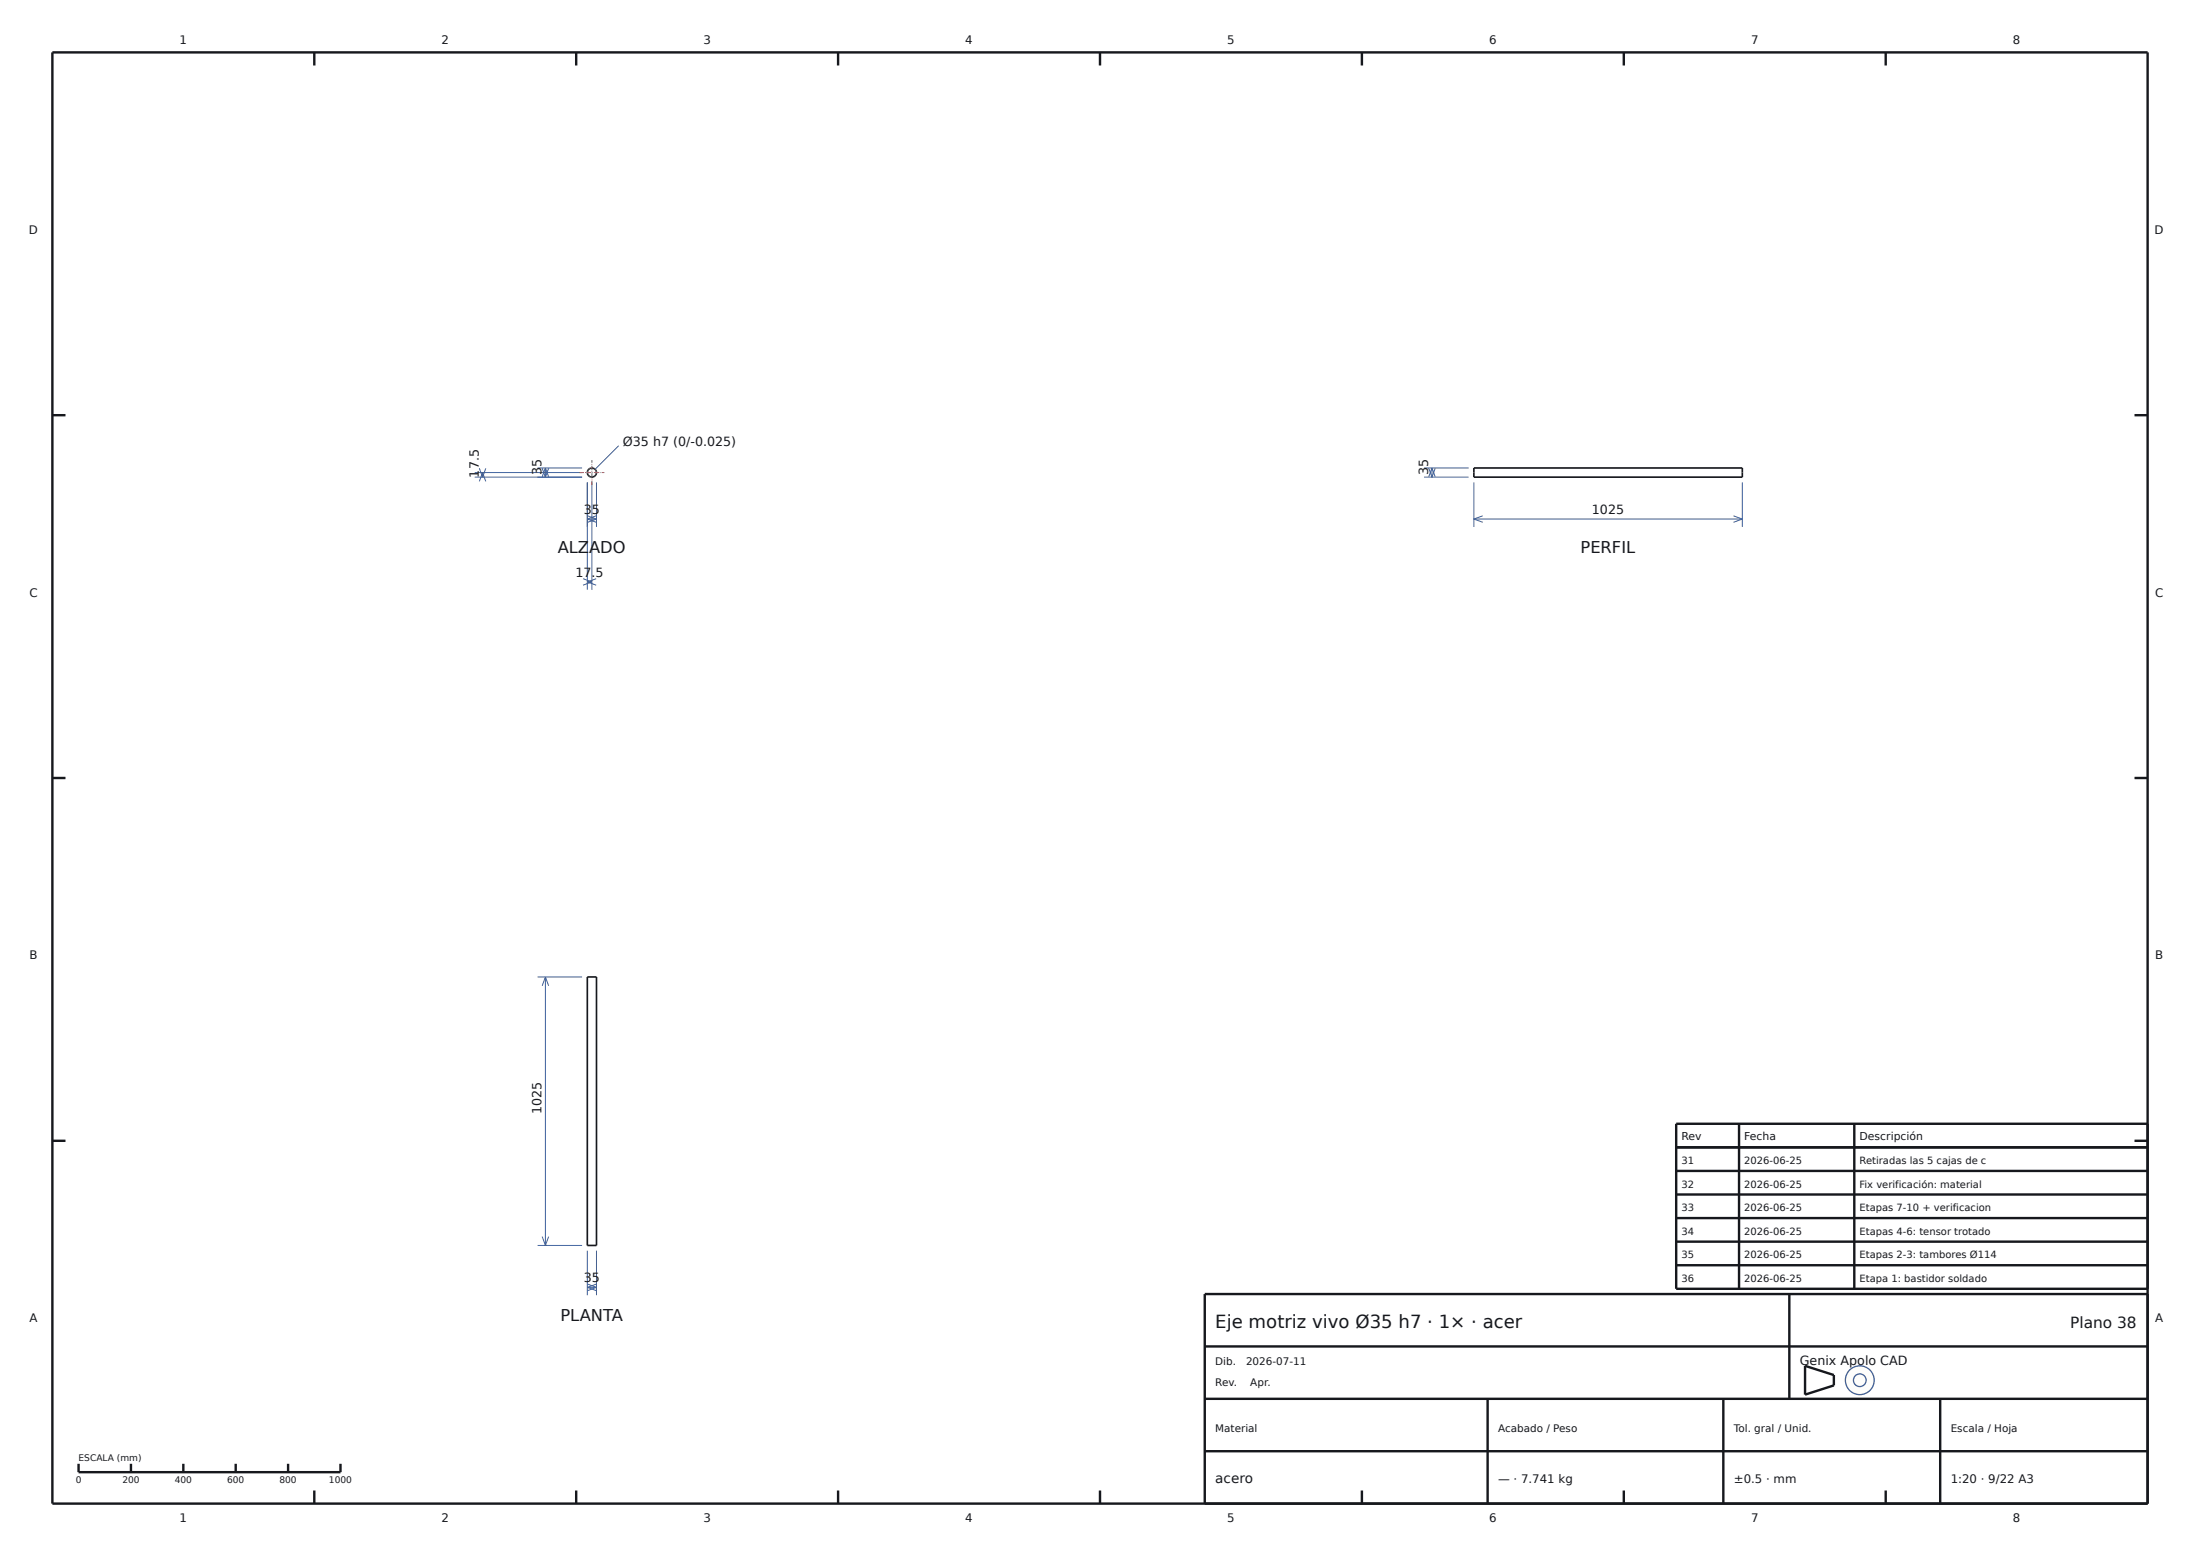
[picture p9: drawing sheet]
<svg xmlns="http://www.w3.org/2000/svg" width="420mm" height="297mm" viewBox="0 0 420 297" stroke-linecap="round" stroke-linejoin="round" font-family="sans-serif">
<g fill="#fdfdfb" stroke="#3a5e9c" stroke-width=".25">
<circle cx="355" cy="263.5" r="2.75"/>
<circle cx="355.1" cy="263.5" r="1.21"/>
</g>
<g fill="none" stroke="#16181d" stroke-width=".46">
<path d="M10 10h400v277h-400zM60 10v2.5M110 10v2.5M160 10v2.5M210 10v2.5M260 10v2.5M310 10v2.5M360 10v2.5M10 79.3h2.5M407.5 79.3h2.5M10 148.5h2.5M407.5 148.5h2.5"/>
<path d="M10 217.8h2.5M320 219h90M332 214.5v31.5M354 214.5v31.5M407.5 217.8h2.5M410 214.5h-90v31.5h90M320 223.5h90M320 228h90M320 232.5h90M320 237h90M230 257h180M320 241.5h90"/>
<path d="M341.6 247v20M410 247h-180v40M15 279.4v1.6h50v-1.6M25 279.4v1.6M35 279.4v1.6M45 279.4v1.6M55 279.4v1.6M230 277h180M230 267h180M284 267v20M329 267v20M344.6 260.7l5.5 1.8v1.9l-5.5 1.8z"/>
<path d="M370.4 267v20M60 284.5v2.5M110 284.5v2.5M160 284.5v2.5M210 284.5v2.5M260 284.5v2.5M310 284.5v2.5M360 284.5v2.5"/>
</g>
<g fill="none" stroke="#16181d" stroke-width=".32">
<path d="M281.4 89.3h51.2v1.8h-51.2zM112.1 186.5h1.8v51.2h-1.8z"/>
<circle cx="113" cy="90.2" r=".87"/>
</g>
<g fill="none" stroke="#3a5e9c" stroke-width=".19">
<path d="M90.6 91.1h20.5M90.6 90.2h20.5M91.5 89.4l.6 1.7M92.1 90.2v.9M92.1 90.2l.6 1.7M92.1 90.2l-.6 1.7M92.7 89.4l-.6 1.7M102.6 89.3h8.5M103.5 89.4l.6 1.7M104.1 89.3v1.8M104.1 89.3l.6 1.7M104.1 89.3l-.6 1.7"/>
<path d="M104.7 89.4l-.6 1.7M112.1 92.1v20.5M112.1 99.1h1.8M112.1 99.1l1.7 .6M112.2 98.5l1.7 .6M113 92.1v20.5M113.8 98.5l-1.7 .6M113.9 92.1v8.5M113.9 99.1l-1.7 .6M118.1 85.1l-4.5 4.5M271.9 91.1h8.5M271.9 89.3h8.5"/>
<path d="M272.8 89.4l.6 1.7M273.4 89.3v1.8M273.4 89.3l.6 1.7M273.4 89.3l-.6 1.7M274 89.4l-.6 1.7M281.4 99.1h51.2M281.4 92.1v8.5M281.4 99.1l1.7 .6M283.1 98.5l-1.7 .6M330.9 98.5l1.7 .6M332.6 92.1v8.5M332.6 99.1l-1.7 .6"/>
<path d="M111.3 110.5l1.7 .6M112.1 111.1h.9M112.1 111.1l1.7 .6M113 111.1l-1.7 .6M113.8 110.5l-1.7 .6M102.6 186.5h8.5M104.1 186.5v51.2M104.1 186.5l.6 1.7M104.1 186.5l-.6 1.7M102.6 237.7h8.5M103.5 236l.6 1.7M104.7 236l-.6 1.7"/>
<path d="M112.1 238.7v8.5M113.9 238.7v8.5M112.1 245.7h1.8M112.1 245.7l1.7 .6M112.2 245.1l1.7 .6M113.8 245.1l-1.7 .6M113.9 245.7l-1.7 .6"/>
</g>
<path d="M110.6 90.2h4.8M113 92.6v-4.8" fill="none" stroke="#b0413e" stroke-width=".19" stroke-dasharray=".8 .2 .1 .2" stroke-linecap="butt"/>
<text font-size="3.5" fill="#16181d" x="232" y="253.4">Eje motriz vivo Ø35 h7 · 1× · acer</text>
<g font-size="3.1" fill="#16181d">
<text x="106.5" y="105.6">ALZADO</text>
<text x="301.7" y="105.6">PERFIL</text>
<text x="107" y="252.2">PLANTA</text>
</g>
<text font-size="2.9" fill="#16181d" x="395.2" y="253.4">Plano 38</text>
<text font-size="2.6" fill="#16181d" x="232" y="283">acero</text>
<g font-size="2.4" fill="#16181d">
<text x="118.9" y="85.1">Ø35 h7 (0/-0.025)</text>
<text x="91.4" y="91.2" transform="rotate(-90 91.4 91.2)">17.5</text>
<text x="103.4" y="90.7" transform="rotate(-90 103.4 90.7)">35</text>
<text x="272.7" y="90.7" transform="rotate(-90 272.7 90.7)">35</text>
<text x="111.5" y="98.1">35</text>
<text x="303.9" y="98.1">1025</text>
<text x="109.9" y="110.1">17.5</text>
<text x="103.4" y="212.6" transform="rotate(-90 103.4 212.6)">1025</text>
<text x="111.5" y="244.7">35</text>
<text x="343.6" y="260.6">Genix Apolo CAD</text>
</g>
<g font-size="2.2" fill="#16181d">
<text x="34.3" y="8.4">1</text>
<text x="84.3" y="8.4">2</text>
<text x="134.3" y="8.4">3</text>
<text x="184.3" y="8.4">4</text>
<text x="234.3" y="8.4">5</text>
<text x="284.3" y="8.4">6</text>
<text x="334.3" y="8.4">7</text>
<text x="384.3" y="8.4">8</text>
<text x="5.5" y="44.6">D</text>
<text x="411.3" y="44.6">D</text>
<text x="5.6" y="113.9">C</text>
<text x="411.4" y="113.9">C</text>
<text x="5.6" y="183.1">B</text>
<text x="411.4" y="183.1">B</text>
<text x="5.6" y="252.4">A</text>
<text x="411.4" y="252.4">A</text>
<text x="286" y="283">— · 7.741 kg</text>
<text x="331" y="283">±0.5 · mm</text>
<text x="372.4" y="283">1:20 · 9/22 A3</text>
<text x="34.3" y="290.6">1</text>
<text x="84.3" y="290.6">2</text>
<text x="134.3" y="290.6">3</text>
<text x="184.3" y="290.6">4</text>
<text x="234.3" y="290.6">5</text>
<text x="284.3" y="290.6">6</text>
<text x="334.3" y="290.6">7</text>
<text x="384.3" y="290.6">8</text>
</g>
<g font-size="2.1" fill="#16181d">
<text x="321" y="217.6">Rev</text>
<text x="333" y="217.6">Fecha</text>
<text x="355" y="217.6">Descripción</text>
</g>
<g font-size="2" fill="#16181d">
<text x="232" y="260.6">Dib.</text>
<text x="237.9" y="260.6">2026-07-11</text>
<text x="232" y="264.6">Rev.</text>
<text x="238.7" y="264.6">Apr.</text>
<text x="232" y="273.4">Material</text>
<text x="286" y="273.4">Acabado / Peso</text>
<text x="331" y="273.4">Tol. gral / Unid.</text>
<text x="372.4" y="273.4">Escala / Hoja</text>
</g>
<g font-size="1.9" fill="#16181d">
<text x="321" y="222.2">31</text>
<text x="321" y="226.7">32</text>
<text x="333" y="222.2">2026-06-25</text>
<text x="333" y="226.7">2026-06-25</text>
<text x="355" y="222.2">Retiradas las 5 cajas de c</text>
<text x="355" y="226.7">Fix verificación: material</text>
<text x="321" y="231.2">33</text>
<text x="333" y="231.2">2026-06-25</text>
<text x="355" y="231.2">Etapas 7-10 + verificacion</text>
<text x="321" y="235.7">34</text>
<text x="333" y="235.7">2026-06-25</text>
<text x="355" y="235.7">Etapas 4-6: tensor trotado</text>
<text x="321" y="240.2">35</text>
<text x="321" y="244.7">36</text>
<text x="333" y="240.2">2026-06-25</text>
<text x="333" y="244.7">2026-06-25</text>
<text x="355" y="240.2">Etapas 2-3: tambores Ø114</text>
<text x="355" y="244.7">Etapa 1: bastidor soldado</text>
</g>
<g font-size="1.7" fill="#16181d">
<text x="15" y="278.8">ESCALA (mm)</text>
<text x="14.5" y="283">0</text>
<text x="23.4" y="283">200</text>
<text x="33.4" y="283">400</text>
<text x="43.4" y="283">600</text>
<text x="53.4" y="283">800</text>
<text x="62.8" y="283">1000</text>
</g>
</svg>
